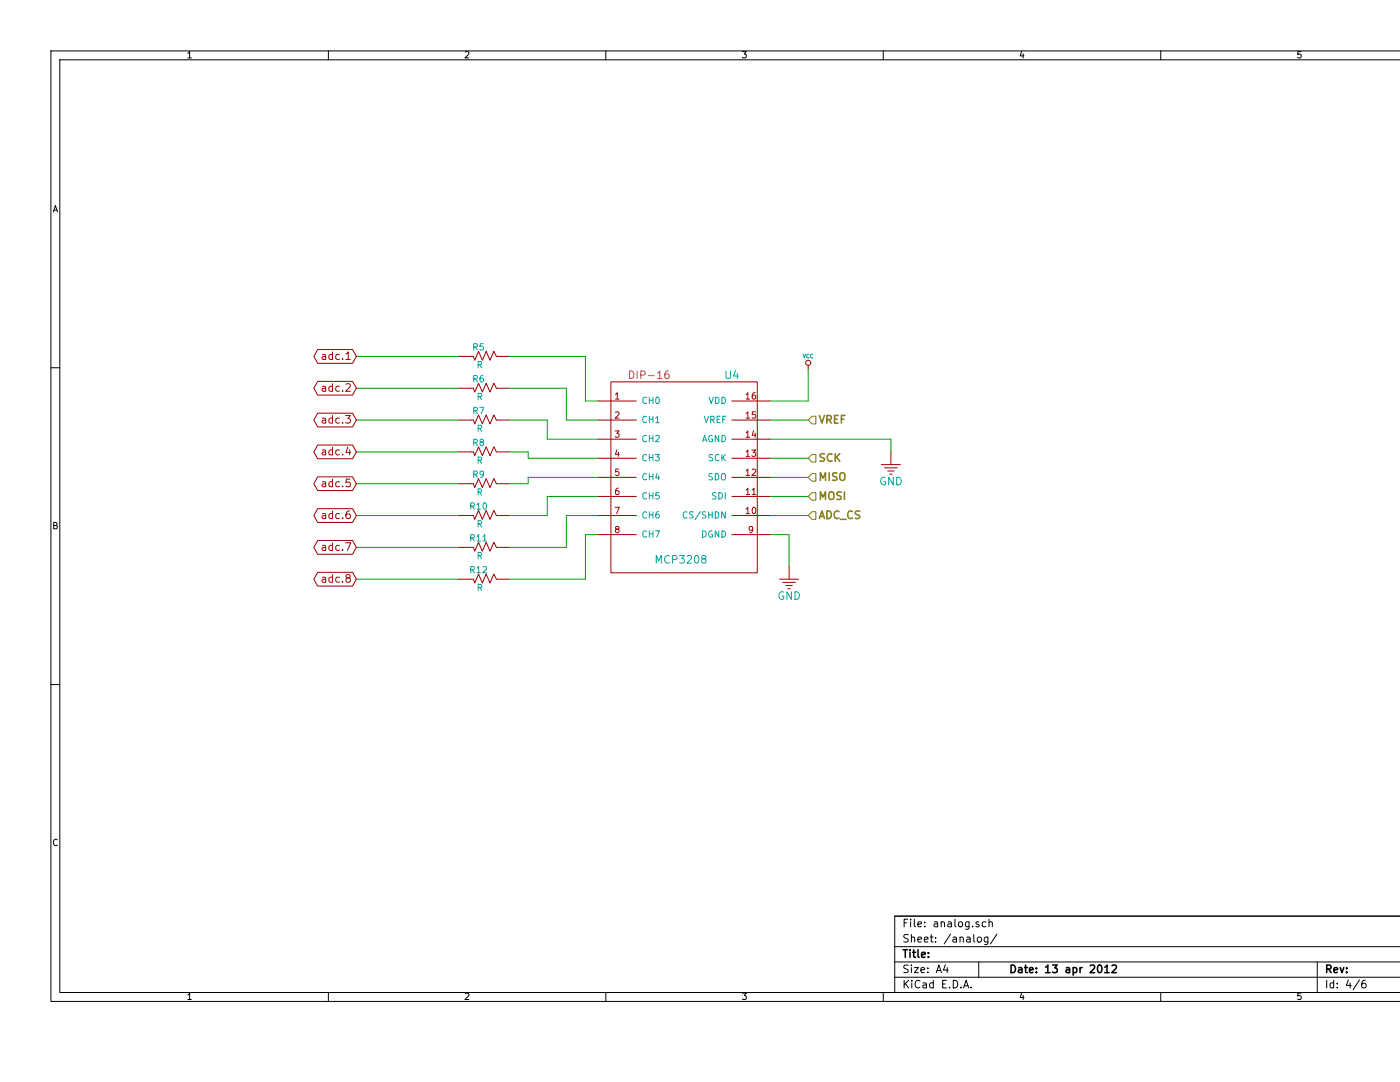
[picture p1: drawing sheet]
EESchema Schematic File Version 2  date Sat 05 May 2012 12:12:20 AM MDT
LIBS:bryan_custom
LIBS:rfm12
LIBS:LED_RGB
LIBS:ULN280xA
LIBS:power
LIBS:device
LIBS:transistors
LIBS:conn
LIBS:linear
LIBS:regul
LIBS:74xx
LIBS:cmos4000
LIBS:adc-dac
LIBS:memory
LIBS:xilinx
LIBS:special
LIBS:microcontrollers
LIBS:dsp
LIBS:microchip
LIBS:analog_switches
LIBS:motorola
LIBS:texas
LIBS:intel
LIBS:audio
LIBS:interface
LIBS:digital-audio
LIBS:philips
LIBS:display
LIBS:cypress
LIBS:siliconi
LIBS:opto
LIBS:atmel
LIBS:contrib
LIBS:valves
LIBS:bryan_4chan-cache
EELAYER 25  0
EELAYER END
$Descr A4 11700 8267
encoding utf-8
Sheet 4 6
Title ""
Date "13 apr 2012"
Rev ""
Comp ""
Comment1 ""
Comment2 ""
Comment3 ""
Comment4 ""
$EndDescr
$Comp
L VCC #PWR022
U 1 1
P 6350 2900
F 0 "#PWR022" H 6350 3000 30  0001 C CNN
F 1 "VCC" H 6350 3000 30  0000 C CNN
	1    6350 2900
	1    0    0    -1  
$EndComp
$Comp
L R R5
U 1 1
P 3800 2800
F 0 "R5" H 3840 2870 50  0000 C CNN
F 1 "R" H 3830 2730 50  0000 C CNN
	1    3800 2800
	-1   0    0    -1  
$EndComp
$Comp
L R R6
U 1 1
P 3800 3050
F 0 "R6" H 3840 3120 50  0000 C CNN
F 1 "R" H 3830 2980 50  0000 C CNN
	1    3800 3050
	-1   0    0    -1  
$EndComp
$Comp
L R R7
U 1 1
P 3800 3300
F 0 "R7" H 3840 3370 50  0000 C CNN
F 1 "R" H 3830 3230 50  0000 C CNN
	1    3800 3300
	-1   0    0    -1  
$EndComp
$Comp
L R R8
U 1 1
P 3800 3550
F 0 "R8" H 3840 3620 50  0000 C CNN
F 1 "R" H 3830 3480 50  0000 C CNN
	1    3800 3550
	-1   0    0    -1  
$EndComp
$Comp
L R R9
U 1 1
P 3800 3800
F 0 "R9" H 3840 3870 50  0000 C CNN
F 1 "R" H 3830 3730 50  0000 C CNN
	1    3800 3800
	-1   0    0    -1  
$EndComp
$Comp
L R R10
U 1 1
P 3800 4050
F 0 "R10" H 3840 4120 50  0000 C CNN
F 1 "R" H 3830 3980 50  0000 C CNN
	1    3800 4050
	-1   0    0    -1  
$EndComp
$Comp
L R R11
U 1 1
P 3800 4300
F 0 "R11" H 3840 4370 50  0000 C CNN
F 1 "R" H 3830 4230 50  0000 C CNN
	1    3800 4300
	-1   0    0    -1  
$EndComp
$Comp
L R R12
U 1 1
P 3800 4550
F 0 "R12" H 3840 4620 50  0000 C CNN
F 1 "R" H 3830 4480 50  0000 C CNN
	1    3800 4550
	-1   0    0    -1  
$EndComp
Wire Wire Line
	4000 4550 4600 4550
Wire Wire Line
	4600 4550 4600 4200
Wire Wire Line
	4600 4200 4700 4200
Wire Wire Line
	4000 4050 4300 4050
Wire Wire Line
	4300 4050 4300 3900
Wire Wire Line
	4300 3900 4700 3900
Wire Wire Line
	4000 3550 4150 3550
Wire Wire Line
	4150 3550 4150 3600
Wire Wire Line
	4150 3600 4700 3600
Wire Wire Line
	4000 3050 4450 3050
Wire Wire Line
	4450 3050 4450 3300
Wire Wire Line
	4450 3300 4700 3300
Wire Wire Line
	4700 3150 4600 3150
Wire Wire Line
	4600 3150 4600 2800
Wire Wire Line
	4600 2800 4000 2800
Wire Wire Line
	4700 3450 4300 3450
Wire Wire Line
	4300 3450 4300 3300
Wire Wire Line
	4300 3300 4000 3300
Wire Wire Line
	4700 3750 4150 3750
Wire Wire Line
	4150 3750 4150 3800
Wire Wire Line
	4150 3800 4000 3800
Wire Wire Line
	4700 4050 4450 4050
Wire Wire Line
	4450 4050 4450 4300
Wire Wire Line
	4450 4300 4000 4300
Wire Wire Line
	3600 4550 2800 4550
Wire Wire Line
	3600 4050 2800 4050
Wire Wire Line
	3600 3550 2800 3550
Wire Wire Line
	3600 3050 2800 3050
Wire Wire Line
	3600 2800 2800 2800
Wire Wire Line
	3600 3300 2800 3300
Wire Wire Line
	3600 3800 2800 3800
Wire Wire Line
	3600 4300 2800 4300
Text GLabel 2800 3800 0    60   BiDi ~ 0
adc.5
Text GLabel 2800 4050 0    60   BiDi ~ 0
adc.6
Text GLabel 2800 4300 0    60   BiDi ~ 0
adc.7
Text GLabel 2800 4550 0    60   BiDi ~ 0
adc.8
Text GLabel 2800 3550 0    60   BiDi ~ 0
adc.4
Text GLabel 2800 3300 0    60   BiDi ~ 0
adc.3
Text GLabel 2800 3050 0    60   BiDi ~ 0
adc.2
Text GLabel 2800 2800 0    60   BiDi ~ 0
adc.1
Wire Wire Line
	7000 3550 7000 3450
Wire Wire Line
	7000 3450 6050 3450
Wire Wire Line
	6050 4050 6350 4050
Wire Wire Line
	6050 3750 6350 3750
Wire Wire Line
	6050 3300 6350 3300
Wire Wire Line
	6050 3150 6350 3150
Wire Wire Line
	6350 3150 6350 2900
Wire Wire Line
	6050 3600 6350 3600
Wire Wire Line
	6050 3900 6350 3900
Wire Wire Line
	6050 4200 6200 4200
Wire Wire Line
	6200 4200 6200 4450
$Comp
L GND #U023
U 1 1
P 6200 4450
F 0 "#U023" H 6250 4500 60  0001 C CNN
F 1 "GND" H 6200 4215 60  0000 C CNN
	1    6200 4450
	1    0    0    -1  
$EndComp
$Comp
L GND #U024
U 1 1
P 7000 3550
F 0 "#U024" H 7050 3600 60  0001 C CNN
F 1 "GND" H 7000 3315 60  0000 C CNN
	1    7000 3550
	1    0    0    -1  
$EndComp
Text HLabel 6350 4050 2    60   Input ~ 12
ADC_CS
Text HLabel 6350 3900 2    60   Input ~ 12
MOSI
Text HLabel 6350 3750 2    60   Input ~ 12
MISO
Text HLabel 6350 3300 2    60   Input ~ 12
VREF
Text HLabel 6350 3600 2    60   Input ~ 12
SCK
$Comp
L MCP3208 U4
U 1 1
P 5350 3700
F 0 "U4" H 5750 4450 60  0000 C CNN
F 1 "MCP3208" H 5350 3000 60  0000 C CNN
F 2 "DIP-16" H 5100 4450 60  0000 C CNN
	1    5350 3700
	1    0    0    -1  
$EndComp
$EndSCHEMATC
